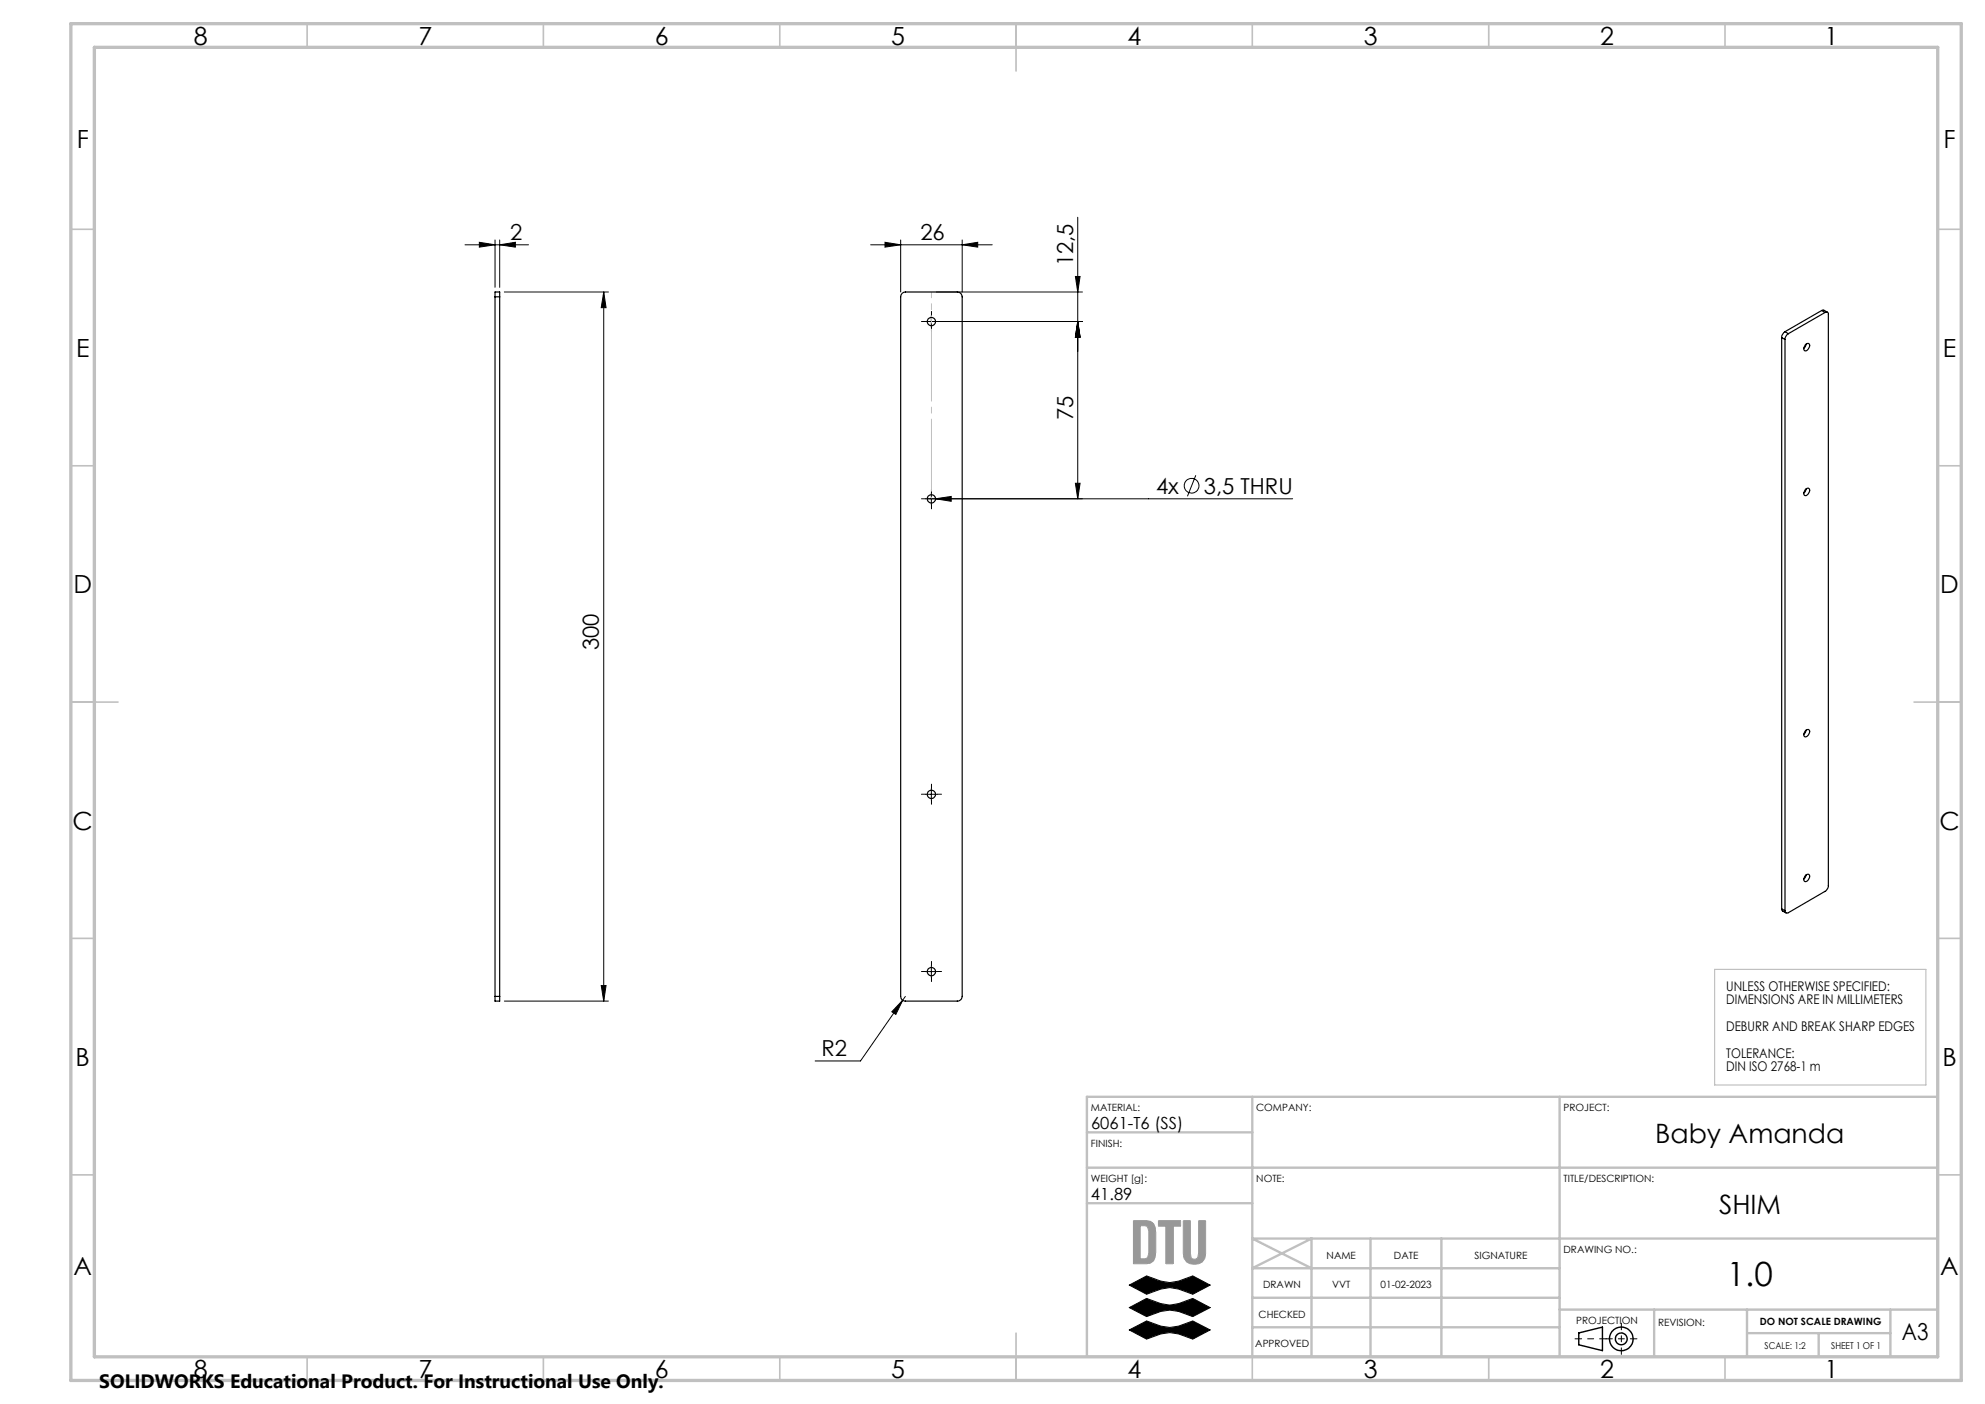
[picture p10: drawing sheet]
<svg xmlns="http://www.w3.org/2000/svg" width="420mm" height="297mm" viewBox="0 0 420 297" stroke-linecap="round" stroke-linejoin="round" font-family="sans-serif">
<path d="M238.9 271.8l3.7-1.9 3 1.1 1.9 .3 1.9-.3 3-1.1 3.6 1.9-3.6 2-3-1.1-1.9-.3-1.9 .3-3 1.1zM238.9 276.6l3.7-1.9 3 1.1 1.9 .3 1.9-.3 3-1.1 3.6 1.9-3.6 1.9a9.4 9.4 0 0 0-9.8 0zM238.9 281.3l3.7-1.9a9.4 9.4 0 0 0 9.8 0l3.6 1.9-3.6 2a9.4 9.4 0 0 0-9.8 0z" fill="none" stroke="#000" stroke-width=".21"/>
<g fill="none" stroke="#000" stroke-width=".3">
<path d="M334 282l5.1-1.3v5l-5.1-1.2z"/>
<circle cx="343" cy="283.2" r="1.25"/>
<circle cx="343.1" cy="283.2" r="2.5"/>
</g>
<path d="M239.9 258.3l2.7-.1 .8 .2 .7 .5 .3 .7 .1 1.1v4.2l-.1 1.1-.3 .7-.7 .5-.8 .1h-2.8zM241.3 259.3l1.3 .1 .5 1v4.7l-.2 .8-.3 .3-.3 .1h-1zM245.2 258.2l4.6 .1-.1 1.1h-1.5l-.1 7.9-1.4-.1v-7.8h-1.5zM250.4 258.3h1.4v6.7l.2 1a.88 .88 0 0 0 1.4 0l.2-1 .1-6.8 1.4 .1v6.8a2.4 2.4 0 0 1-1.9 2.4 2.4 2.4 0 0 1-2.7-1.3l-.1-1.1z" fill="none" stroke="#999" stroke-width=".21"/>
<path d="M343.1 279.9v6.6M333.3 283.2h6.6M346.4 283.2h-6.6" fill="none" stroke="#000" stroke-width=".21" stroke-dasharray="15.2 1.3 1.3 1.3" stroke-dashoffset="13.8"/>
<path d="M362.8 205.1h44.7v24.4h-44.7z" fill="none" stroke="#c0c0c0" stroke-width=".25"/>
<g fill="none" stroke="#c0c0c0" stroke-width=".35">
<path d="M65 5v5M115 5v5M165 5v5M215 5v10M265 5v5M315 5v5M365 5v5M15 48.5h5M410 48.5h5M15 98.5h5M410 98.5h5M15 148.5h10"/>
<path d="M405 148.5h10M15 198.5h5M410 198.5h5M15 248.5h5M410 248.5h5M65 287v5M115 287v5M165 287v5M215 282v10M265 287v5M315 287v5M365 287v5"/>
</g>
<g fill="none" stroke="#c0c0c0" stroke-width=".5">
<path d="M230 232h180v55h-180zM230 239.5h35M265 232v55M330 232v55M230 247h180M230 254.5h35M265 274.5h65M290 262v25M305 262v25M330 277h80M330 268.3h-65l12.5-6.3v25M350 277v10"/>
<path d="M369.6 277v10M400 277v10M410 262h-145l12.5 6.3M265 280.8h65M369.6 282h30.4M384.8 282v5"/>
</g>
<path d="M15 5h400v287h-400zM20 10h390v277h-390z" fill="none" stroke="#c0c0c0" stroke-width=".7"/>
<path d="M238.9 271.8l3.7 2a9.7 9.7 0 0 1 6.4-1.2l3.4 1.2 3.6-2-3.6-1.9a9.7 9.7 0 0 1-6.4 1.2l-3.4-1.2zM238.9 276.6l3.7 1.9a10.2 10.2 0 0 1 6.1-1.2l3.7 1.2 3.6-1.9-3.6-1.9a9.7 9.7 0 0 1-6.4 1.2l-3.4-1.2zM238.9 281.3l3.7 2a9.9 9.9 0 0 1 6.4-1.2l3.4 1.2 3.6-2-3.6-1.9a9.9 9.9 0 0 1-6.4 1.2l-3.4-1.2z" fill-rule="evenodd" fill="#000"/>
<path d="M241.3 259.3l1.3 .1 .5 .8v5.1l-.2 .6-.5 .4h-1.1zM239.9 258.2l-.1 9.1h2.8a1.97 1.97 0 0 0 1.9-2.4v-4.2a1.97 1.97 0 0 0-1.9-2.5zM245.2 258.2v1.2h1.5v7.8l1.4 .1 .1-7.9h1.5l.1-1.1zM250.4 258.2v6.9a2.32 2.32 0 0 0 3.3 2.2 2.09 2.09 0 0 0 1.4-2.2v-6.8l-1.4-.1-.2 7.6a.91 .91 0 0 1-1.2 .5 .91 .91 0 0 1-.5-1.2v-6.8z" fill-rule="evenodd" fill="#999"/>
<g fill="none" stroke="#000" stroke-width=".21">
<path d="M98.4 51.8h13.4M101.4 51.3l3.3 .5-3.3 .5zM104.7 50.8v10M105.7 51.8l3.3-.5v1zM105.7 50.8v10M184.2 51.8h25.7M187.3 51.3l3.3 .5-3.3 .5zM190.6 50.8v11M203.6 51.8l3.3-.5v1zM203.6 50.8v11M227.5 58.5h1l-.5 3.3zM228 46v59.5"/>
<path d="M106.7 61.8h22M127.7 61.8v150M127.7 61.8l.5 3.3h-1zM195.8 68h33.2M197.1 66.8v2.5M198.1 61.8h30.9M228 68l.5 3.3h-1zM197.1 104.3v2.5M197.9 105.5l3.4-.5v1zM227.5 102.2h1l-.5 3.3zM253 100.5l-1.8 4.5M273.5 105.5h-77.7"/>
<path d="M195.8 168h2.5M197.1 166.8v2.5M106.7 211.8h22M127.2 208.5h1l-.5 3.3zM191 211.6l-1.5 3-.8-.6zM191.6 210.8l-9.5 13.6h-9.6M195.8 205.5h2.5M197.1 204.3v2.5"/>
<circle cx="252.1" cy="102.8" r="1.55"/>
</g>
<g fill="none" stroke="#000" stroke-width=".21" stroke-dasharray="15.2 1.3 1.3 1.3">
<path d="M195.8 68h-.8M197.1 66.8v-.9M197.1 69.3v.8M198.3 68h.9M195.8 105.5h-.8M197.1 104.3v-.9M197.1 106.8v.8M198.3 105.5h.9M195.8 168h-.8M197.1 166.8v-.9M197.1 169.3v.8M198.3 168h.9"/>
<path d="M195.8 205.5h-.8M197.1 204.3v-.9M197.1 206.8v.8M198.3 205.5h.9"/>
</g>
<path d="M197.1 68v-6.2" fill="none" stroke="#c0c0c0" stroke-width=".21" stroke-dasharray="15.2 1.3 1.3 1.3" stroke-dashoffset="14"/>
<path d="M197.1 105.5v-37.5" fill="none" stroke="#c0c0c0" stroke-width=".21" stroke-dasharray="15.2 1.3 1.3 1.3" stroke-dashoffset="-1.6"/>
<g fill="#000">
<path d="M101.4 51.3l3.3 .5-3.3 .5zM105.7 51.8l3.3-.5v1zM191 211.6l-2.3 2.4 .8 .6zM187.3 51.3l3.3 .5-3.3 .5zM203.6 51.8l3.3-.5v1zM197.9 105.5l3.4 .5v-1z"/>
<path d="M127.7 61.8l.5 3.3h-1zM127.2 208.5h1l-.5 3.3z"/>
<path d="M228 68l.5 3.3h-1zM227.5 58.5h1l-.5 3.3zM227.5 102.2h1l-.5 3.3zM228 68l.5 3.3h-1z"/>
</g>
<g fill="none" stroke="#000" stroke-width=".25">
<path d="M104.7 62.8v-1h1v1M104.7 62.8h1M104.7 62.8v148M105.7 62.8v148M190.9 62.1l.7-.3h11a1.09 1.09 0 0 1 1 1v148a1.02 1.02 0 0 1-1 1h-11a.96 .96 0 0 1-1-1v-148zM377 71.4l.7 .4M377 71.4v120.9M377.7 70.2a1.6 1.6 0 0 0-.7 1.2M377.7 71.8v120.8M377.7 70.2l.7 .4M378.4 70.6a1.6 1.6 0 0 0-.7 1.2M382 73a.56 .56 0 0 1 .9-.2 1.08 1.08 0 0 1-1.1 1.4 .84 .84 0 0 1 .2-1.2z"/>
<path d="M382.2 72.8l-.5 .9M385.4 65.7l.4-.1 .8 .4M385.4 65.7l-7.7 4.5M385.4 65.7l.8 .4M386.2 66.1a.42 .42 0 0 1 .4-.1 .42 .42 0 0 1 .3 .5v121l-.6 1-7.9 4.6a.44 .44 0 0 1-.5 0 .44 .44 0 0 1-.2-.5M386.2 66.1l-7.8 4.5M382 103.6a.56 .56 0 0 1 .9-.1 1.08 1.08 0 0 1-1.1 1.3 .84 .84 0 0 1 .2-1.2zM382.2 103.4l-.5 .9M382 154.7a.56 .56 0 0 1 .9-.2 1.03 1.03 0 0 1-1.1 1.3 .79 .79 0 0 1 .2-1.1zM382.2 154.4l-.5 .9M377 192.3l.1 .3 .8 .5M377 192.3l.7 .3"/>
<path d="M382.2 185.1a.42 .42 0 0 1 .4-.2 .42 .42 0 0 1 .3 .4l-.3 .9a.53 .53 0 0 1-.9 .1v-.5zM382.2 185.1l-.5 .8M104.7 210.8v1h1v-1M104.7 210.8h1"/>
<circle cx="197.1" cy="68" r=".87"/>
<circle cx="197.1" cy="105.5" r=".87"/>
<circle cx="197.1" cy="168" r=".87"/>
<circle cx="197.1" cy="205.5" r=".87"/>
</g>
<text font-size="7.1" x="365.3" y="272.1">1.0</text>
<g font-size="5.6">
<text x="350.2" y="241.7">Baby Amanda</text>
<text x="363.7" y="256.7">SHIM</text>
</g>
<g font-size="5.3">
<text x="41" y="9.5">8</text>
<text x="88.5" y="9.5">7</text>
<text x="138.5" y="9.5">6</text>
<text x="188.5" y="9.5">5</text>
<text x="238.5" y="9.5">4</text>
<text x="288.5" y="9.5">3</text>
<text x="338.5" y="9.5">2</text>
<text x="386" y="9.5">1</text>
<text x="16.2" y="31.2">F</text>
<text x="411.2" y="31.2">F</text>
<text x="16.1" y="75.5">E</text>
<text x="411.1" y="75.5">E</text>
<text x="15.5" y="125.5">D</text>
<text x="410.5" y="125.5">D</text>
<text x="15.4" y="175.5">C</text>
<text x="410.4" y="175.5">C</text>
<text x="16" y="225.5">B</text>
<text x="411" y="225.5">B</text>
<text x="15.5" y="269.7">A</text>
<text x="410.5" y="269.7">A</text>
<text x="41" y="291.5">8</text>
<text x="88.5" y="291.5">7</text>
<text x="138.5" y="291.5">6</text>
<text x="188.5" y="291.5">5</text>
<text x="238.5" y="291.5">4</text>
<text x="288.5" y="291.5">3</text>
<text x="338.5" y="291.5">2</text>
<text x="386" y="291.5">1</text>
</g>
<text font-size="4.9" x="402.4" y="283.4">A3</text>
<g font-size="4.7">
<text x="108" y="50.7">2</text>
<text x="194.7" y="50.7">26</text>
<text x="227" y="56.3" transform="rotate(-90 227 56.3)">12,5</text>
<text x="227" y="88.9" transform="rotate(-90 227 88.9)">75</text>
<text x="244.6" y="104.4">4x</text>
<text x="254.7" y="104.4">3,5 THRU</text>
<text x="126.7" y="137.5" transform="rotate(-90 126.7 137.5)">300</text>
<text x="173.8" y="223.4">R2</text>
</g>
<text font-size="4.1" x="21" y="293.7">SOLIDWORKS Educational Product. For Instructional Use Only.</text>
<g font-size="3.5">
<text x="230.8" y="238.8">6061-T6 (SS)</text>
<text x="230.8" y="253.8">41.89</text>
</g>
<g font-size="2.8">
<text x="365.3" y="209.6">UNLESS OTHERWISE SPECIFIED:</text>
<text x="365.3" y="212.4">DIMENSIONS ARE IN MILLIMETERS</text>
<text x="365.3" y="218.1">DEBURR AND BREAK SHARP EDGES</text>
<text x="365.3" y="223.7">TOLERANCE:</text>
<text x="365.3" y="226.6">DIN ISO 2768-1 m</text>
</g>
<g font-size="2.1">
<text x="230.8" y="235">MATERIAL:</text>
<text x="265.8" y="235.1">COMPANY:</text>
<text x="330.8" y="235">PROJECT:</text>
<text x="230.8" y="242.6">FINISH:</text>
<text x="230.8" y="250.1">WEIGHT [g]:</text>
<text x="265.8" y="250">NOTE:</text>
<text x="330.8" y="250">TITLE/DESCRIPTION:</text>
<text x="280.7" y="266.3">NAME</text>
<text x="294.9" y="266.3">DATE</text>
<text x="312" y="266.3">SIGNATURE</text>
<text x="330.8" y="265">DRAWING NO.:</text>
<text x="267.3" y="272.5">DRAWN</text>
<text x="281.8" y="272.5">VVT</text>
<text x="292.1" y="272.5">01-02-2023</text>
<text x="266.3" y="278.8">CHECKED</text>
<text x="333.5" y="280">PROJECTION</text>
<text x="350.8" y="280.5">REVISION:</text>
<text x="372.4" y="280.3">DO NOT SCALE DRAWING</text>
<text x="265.6" y="285">APPROVED</text>
</g>
<g font-size="2">
<text x="373.4" y="285.4">SCALE: 1:2</text>
<text x="387.5" y="285.4">SHEET 1 OF 1</text>
</g>
</svg>
